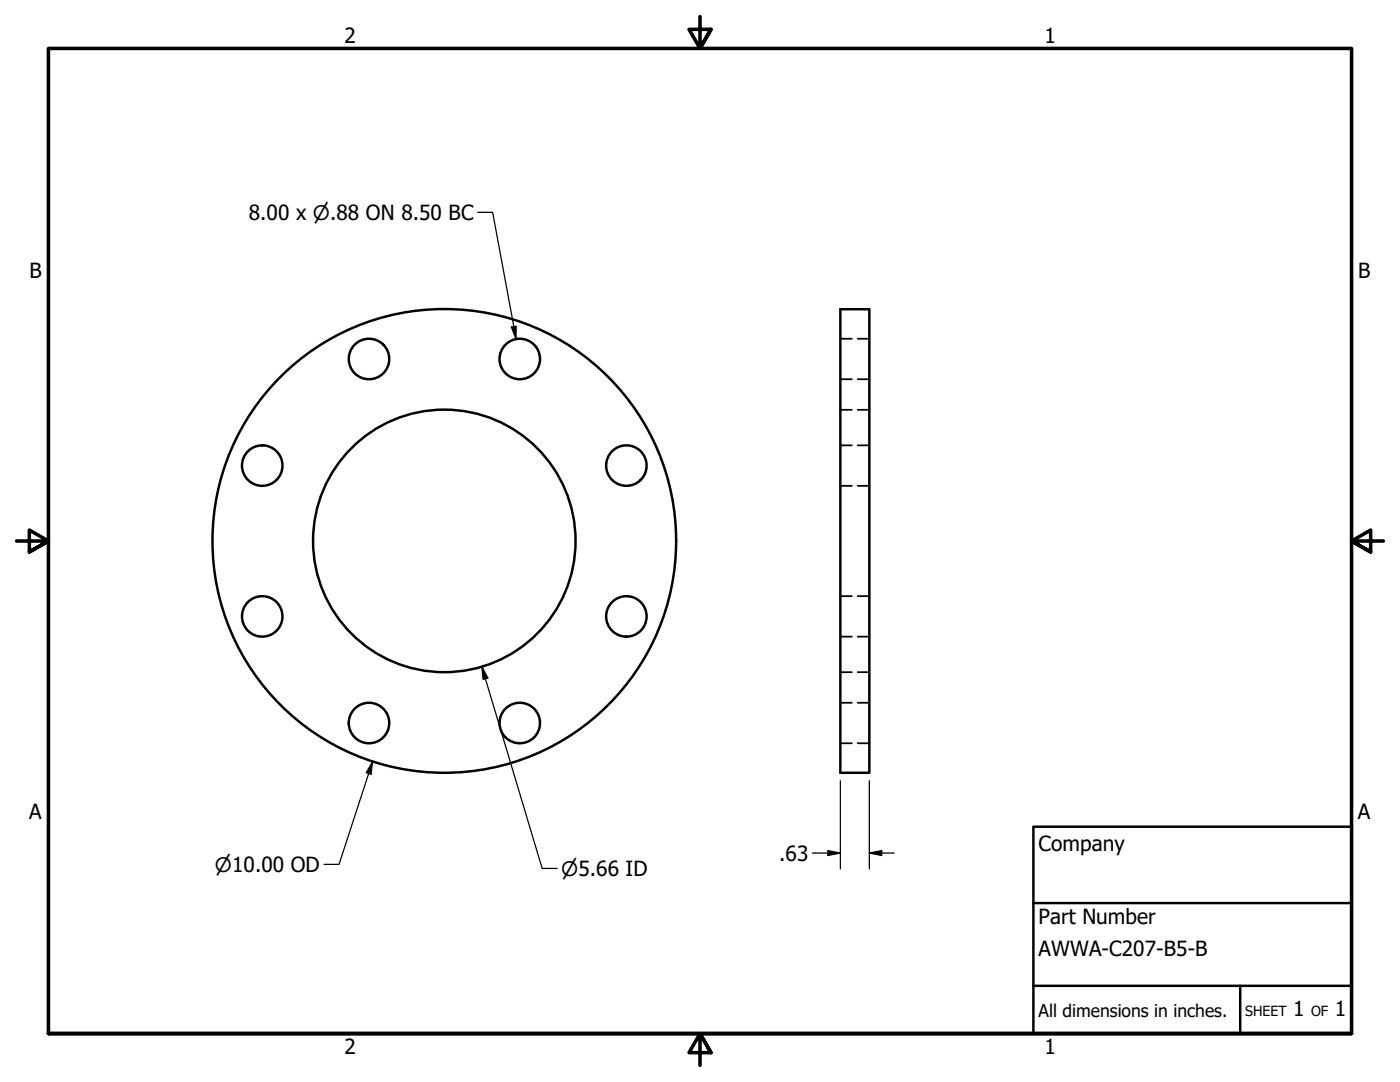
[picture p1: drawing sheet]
<svg xmlns="http://www.w3.org/2000/svg" width="279mm" height="216mm" viewBox="0 0 279 216" stroke-linecap="round" stroke-linejoin="round" font-family="sans-serif">
<!-- layer: Visible (ANSI) -->
<g fill="none" stroke="#000" stroke-width=".49">
<path d="M167.7 61.7h5.8v92.5h-5.8z"/>
<circle cx="73.6" cy="71.6" r="4"/>
<circle cx="103.7" cy="71.6" r="4"/>
<circle cx="52.3" cy="92.9" r="4"/>
<circle cx="125" cy="92.9" r="4"/>
<circle cx="88.7" cy="107.9" r="46.3"/>
<circle cx="88.7" cy="107.9" r="26.2"/>
<circle cx="52.3" cy="123" r="4"/>
<circle cx="125" cy="123" r="4"/>
<circle cx="73.6" cy="144.3" r="4"/>
<circle cx="103.7" cy="144.3" r="4"/>
</g>
<!-- layer: Hidden (ANSI) -->
<g fill="none" stroke="#000" stroke-width=".35">
<path d="M167.7 75.7h2.3M167.7 67.6h2.3M171.2 75.7h2.3M171.2 67.6h2.3M167.7 81.8h2.3M167.7 96.9h2.3M167.7 88.9h2.3M171.2 81.8h2.3M171.2 96.9h2.3M171.2 88.9h2.3M167.7 119h2.3M171.2 119h2.3"/>
<path d="M167.7 134.1h2.3M167.7 127h2.3M171.2 134.1h2.3M171.2 127h2.3M167.7 148.3h2.3M167.7 140.2h2.3M171.2 148.3h2.3M171.2 140.2h2.3"/>
</g>
<!-- layer: Border (ANSI) -->
<path d="M139.7 3.3v6.4l-2.2-3.8h4.4l-2.2 3.8 2.2-3.8M3.3 107.9h6.4l-3.8-2.1v4.3l3.8-2.2-3.8 2.2M276.1 107.9h-6.4l3.8-2.1v4.3l-3.8-2.2 3.8 2.2M9.7 206.2v-196.5h260v196.5h-260h260M141.9 210l-2.2-3.8 2.2 3.8h-4.4l2.2-3.8v6.4" fill="none" stroke="#000" stroke-width=".71"/>
<!-- layer: Title (ANSI) -->
<path d="M206.2 165h63.5v41.2h-63.5zM206.2 196.7h63.5M206.2 180.2h63.5M247.5 196.7v9.5" fill="none" stroke="#000" stroke-width=".49"/>
<!-- layer: Dimension (ANSI) -->
<path d="M95.3 42.4h3l4.7 25.2M102.1 65.3l.9-.2v2.5zM96.2 133l1.2 2.3-1 .3zM96.2 133l12 40.3h3M74.4 151.9l-.4 2.6-.9-.3zM74.4 151.9l-6.7 20.6h-3M167.7 155.8v17.6M173.5 155.8v17.6M162.1 170.2h5.6M165.2 169.7l2.5 .5-2.5 .5zM173.5 170.2l2.5-.5v1zM173.5 170.2h5" fill="none" stroke="#000" stroke-width=".25"/>
<g fill="#000">
<path d="M102.1 65.3l.9-.2v2.5z" fill-rule="evenodd"/>
<path d="M96.2 133l1.2 2.3-1 .3z" fill-rule="evenodd"/>
<path d="M74.4 151.9l-.4 2.6-.9-.3z" fill-rule="evenodd"/>
<path d="M165.2 169.7l2.5 .5-2.5 .5z" fill-rule="evenodd"/>
<path d="M173.5 170.2l2.5-.5v1z" fill-rule="evenodd"/>
</g>
<g font-size="4.2">
<text x="68.7" y="8.6">2</text>
<text x="208.4" y="8.6">1</text>
<text x="49.6" y="43.8">8.00 x ⌀.88 ON 8.50 BC</text>
<text x="5.9" y="55.5">B</text>
<text x="271" y="55.5">B</text>
<text x="5.8" y="163.4">A</text>
<text x="271" y="163.4">A</text>
<text x="155.5" y="171.7">.63</text>
<text x="207.3" y="169.8">Company</text>
<text x="207.3" y="184.4">Part Number</text>
<text x="207.3" y="190.7">AWWA-C207-B5-B</text>
<text x="258.1" y="202.8">1</text>
<text x="266.4" y="202.8">1</text>
<text x="68.7" y="210.3">2</text>
<text x="208.4" y="210.3">1</text>
</g>
<g font-size="4">
<text x="42.9" y="174">⌀10.00 OD</text>
<text x="112" y="174.8">⌀5.66 ID</text>
</g>
<text font-size="3.5" x="207.3" y="202.9">All dimensions in inches.</text>
<g font-size="2.8">
<text x="248.5" y="202.8">SHEET</text>
<text x="261.7" y="202.8">OF</text>
</g>
</svg>
